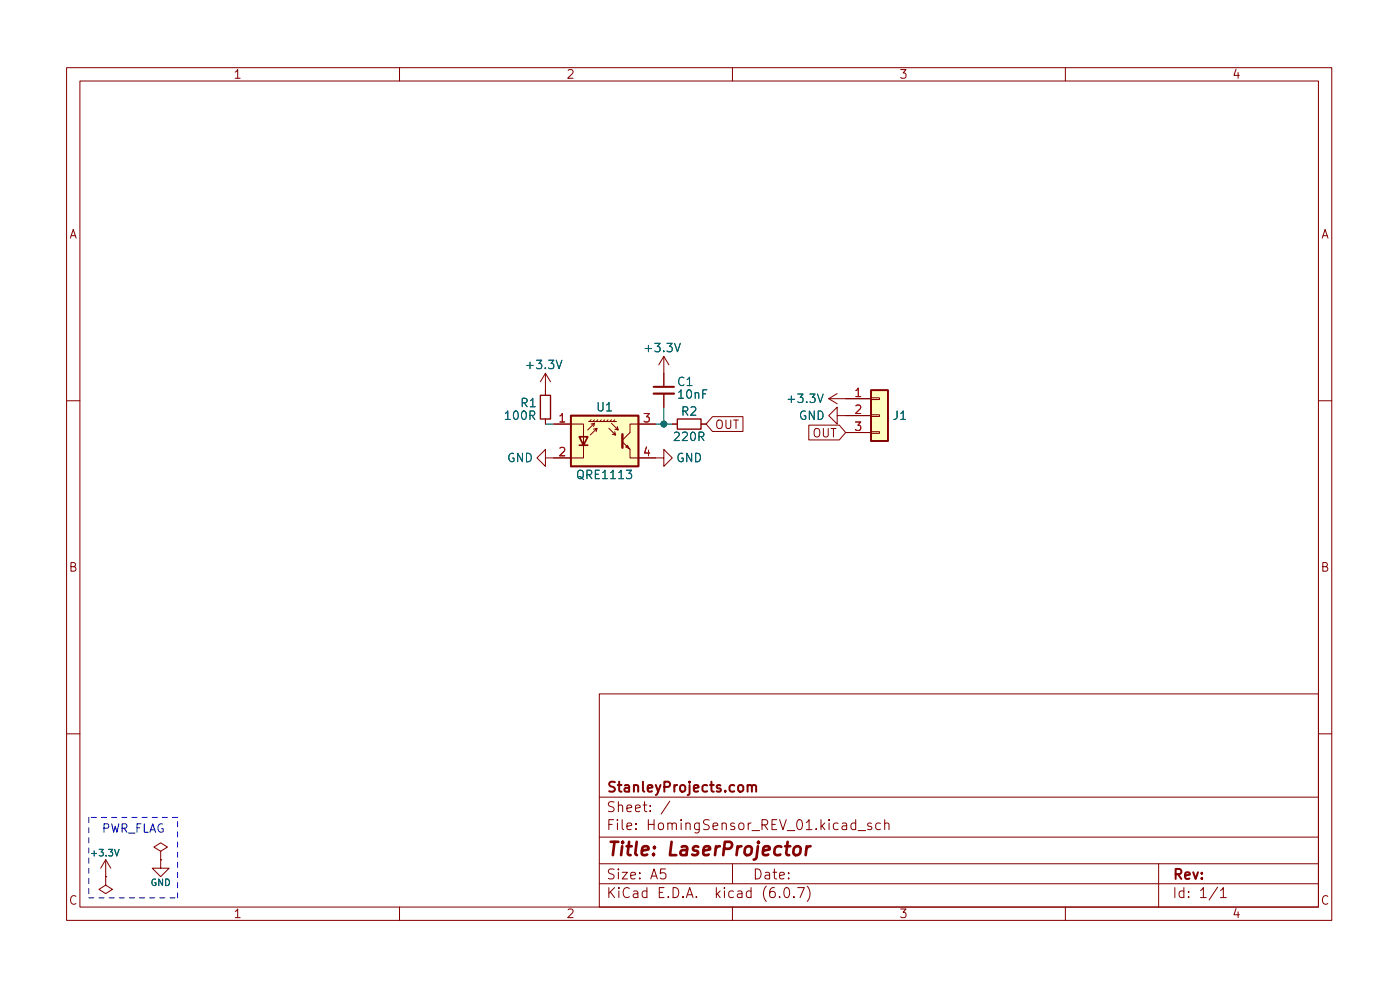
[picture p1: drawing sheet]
<svg xmlns="http://www.w3.org/2000/svg" width="210mm" height="148mm" viewBox="0 0 210 148" stroke-linecap="round" stroke-linejoin="round" font-family="sans-serif">
<g fill="none" stroke="#840000" stroke-width=".15">
<path d="M10 10.2h190v128h-190zM12 12.2h186v124h-186zM60 10.2v2M110 10.2v2M160 10.2v2M81.9 56v3.3M81.9 56l-.7 1.3M81.9 56l.8 1.3M99.7 53.5l-.8 1.3M99.7 53.5v4.6M99.7 59.1v2M99.7 53.5l.8 1.3"/>
<path d="M124.5 59.9l1.2 .7M124.5 59.9h6.3M125.7 59.1l-1.2 .8M130.8 59.7h1.3v.3h-1.3zM10 60.2h2M81.9 62.9v.8M83.2 63.7h4.4v5h-5.7v1.3l-1.3-1.3 1.3-1.2v1.2M88.4 63.3h4.2M88.8 63.7l.5-.2-1 1M88.8 63l-.3 .3M89.2 64.4l.5-.1-1.1 1M89.3 63l-.3 .3"/>
<path d="M89.3 63.5l-.1 .5M89.7 64.3l-.2 .5M89.8 63l-.3 .3M90.3 63l-.3 .3M90.8 63l-.2 .3M91.3 63l-.2 .3M91.4 64.3l1.1 1-.2-.5M91.8 63.5l1 1-.1-.5M91.8 63l-.2 .3M91.9 65.2l.6 .1M92.3 63l-.2 .3M92.3 64.4l.5 .1"/>
<path d="M93.5 66.3l1.1 1.2v1.2h5.1v-1.2l1.3 1.2-1.3 1.3v-1.3M94 67.1l.2-.3 .3 .5zM98.4 63.7h-3.8v1.2l-1.1 1.2M101 63.7h.7M105.3 63.7h.7M107 62.5h4.6v2.3h-4.6l-1-1.1zM121.5 63.8h4.5l1 1.1-1 1.1h-4.5zM125.7 62.4v-1.3l-1.2 1.3 1.2 1.3v-1.3h5.1M127 64.9h3.8M130.8 64.8h1.3v.3h-1.3zM130.8 62.3h1.3v.2h-1.3zM198 60.2h2"/>
<path d="M10 110.2h2M90 104.2h108v32h-108zM90 119.7h108M198 110.2h2M15.9 131.6v1.3l1 .6-1 .6-1-.6 1-.6M15.9 131.6h.1M15.9 129.1l-.8 1.2M15.9 129.1v2.5M15.9 129.1l.7 1.2M24.1 127.8l1-.6-1-.7-1 .7 1 .6v1.3M24.1 129.1h.1M24.1 129.1v1.2h1.3l-1.3 1.3-1.2-1.3h1.2"/>
<path d="M60 136.2v2M90 132.7h108M90 129.7h108M90 125.7h108M99.9 130.4h-.7v.8l.2-.2 .5 .1 .1 .2-.1 .5-.2 .1h-.3l-.2-.1M100.6 120.3l-1.3 1.9M110 136.2v2M110 129.7v3M117.1 134.6v.1M117.9 133.3l.3-.1a.94 .94 0 0 1 0 1.5h-.1a1 1 0 0 1-.2-1.4zM119.2 134.6v.1M119.8 133.2h1l-.6 1.5"/>
<path d="M121.2 133a1.72 1.72 0 0 1 0 2.3M128.9 124.7h1.1M130.9 123.6l-.4-.1-.2 .3 .1 .2 .5 .1v.4h-.6M132.2 123.6l-.4-.1-.3 .3v.5l.2 .2h.5M132.9 123.7a.37 .37 0 0 1 .6 .1v.7M132.9 123v1.5M160 136.2v2M174 129.7v6.5M182.9 133.2l-1.3 1.9M183.3 133.7l.4-.5v1.5M183.3 134.7h.9"/>
</g>
<path d="M119.3 127.2a.52 .52 0 0 1 .6-.2 .52 .52 0 0 1 .4 .4l-.1 .6a.55 .55 0 0 1-.5 .4 .55 .55 0 0 1-.6-.4zM121.2 127l-.2 1.4M121.7 127a.59 .59 0 0 0-.6 .4" fill="none" stroke="#840000" stroke-width=".4"/>
<path d="M98.2 58.1h3M112.3 118a.37 .37 0 0 1 .6 .1v.7M112.3 117.8v1M112.9 118.1l.2-.3 .4 .1 .1 .9" fill="none" stroke="#840000" stroke-width=".3"/>
<path d="M81.2 59.3h1.5v3.6h-1.5zM101.7 62.9h3.6v1.5h-3.6z" fill="none" stroke="#840000" stroke-width=".2"/>
<g fill="#ffffc2" stroke="#ffffc2" stroke-width=".15">
<path d="M85.7 62.4h10.2v7.6h-10.2z"/>
<path d="M130.8 58.6h2.5v7.6h-2.5z"/>
</g>
<path d="M130.8 58.6h2.5v7.6h-2.5zM85.7 62.4h10.2v7.6h-10.2zM87 65.6h1.3l-.7 1.2zM87 66.8h1.3" fill="none" stroke="#840000" stroke-width=".25"/>
<path d="M93.5 65.2v2" fill="none" stroke="#840000" stroke-width=".36"/>
<path d="M98.2 59.1h3" fill="none" stroke="#840000" stroke-width=".33"/>
<path d="M13.3 122.7v12.1M13.3 134.8h13.4M26.7 134.8v-12.1M26.7 122.7h-13.4" fill="none" stroke="#0000c2" stroke-width=".15" stroke-dasharray=".8 .8"/>
<path d="M81.9 63.7h1.3M98.4 63.7h2.6M99.7 61.1v2.6" fill="none" stroke="#009600" stroke-width=".15"/>
<circle cx="99.7" cy="63.7" r=".46" fill="#009600" stroke="#009600" stroke-width=".15"/>
<text font-size="2.8" fill="#840000" x="91" y="128.5">Title: LaserProjector</text>
<g font-size="2.1" fill="#840000">
<text x="91" y="118.9">StanleyProjects.com</text>
<text x="91" y="124.6">File: HomingSensor_REV_01.kicad_sch</text>
<text x="91" y="121.9">Sheet: /</text>
<text x="91" y="134.8">KiCad E.D.A. kicad (6.0.7)</text>
<text x="91" y="132">Size: A5</text>
<text x="113" y="132">Date:</text>
<text x="176" y="132">Rev:</text>
<text x="176" y="134.8">Id: 1/1</text>
</g>
<g font-size="1.8" fill="#840000">
<text x="35" y="11.8">1</text>
<text x="85" y="11.8">2</text>
<text x="135" y="11.8">3</text>
<text x="185" y="11.8">4</text>
<text x="10.3" y="35.8">A</text>
<text x="198.4" y="35.8">A</text>
<text x="107.3" y="64.4">OUT</text>
<text x="122" y="65.7">OUT</text>
<text x="10.3" y="85.8">B</text>
<text x="198.4" y="85.8">B</text>
<text x="10.3" y="135.8">C</text>
<text x="35" y="137.8">1</text>
<text x="85" y="137.8">2</text>
<text x="135" y="137.8">3</text>
<text x="185" y="137.8">4</text>
<text x="198.4" y="135.8">C</text>
</g>
<g font-size="1.8" fill="#006464">
<text x="97.1" y="52.9">+3.3V</text>
<text x="79.3" y="55.4">+3.3V</text>
<text x="101.8" y="57.9">C1</text>
<text x="101.9" y="59.9">10nF</text>
<text x="76" y="63">100R</text>
<text x="78.2" y="61.1">R1</text>
<text x="89.7" y="61.8">U1</text>
<text x="102.4" y="62.4">R2</text>
<text x="118.6" y="60.5">+3.3V</text>
<text x="120" y="63">GND</text>
<text x="134.2" y="63">J1</text>
<text x="76.1" y="69.4">GND</text>
<text x="86.9" y="71.9">QRE1113</text>
<text x="101.4" y="66.2">220R</text>
<text x="101.5" y="69.4">GND</text>
</g>
<g font-size="1.8" fill="#a90000">
<text x="128.4" y="59.6">1</text>
<text x="84" y="63.4">1</text>
<text x="96.7" y="63.4">3</text>
<text x="128.4" y="62.1">2</text>
<text x="128.4" y="64.7">3</text>
<text x="84" y="68.5">2</text>
<text x="96.7" y="68.5">4</text>
</g>
<text font-size="1.8" fill="#0000c2" x="15.2" y="125">PWR_FLAG</text>
<g font-size="1.4" fill="#006464">
<text x="13.9" y="128.5">+3.3V</text>
<text x="22.6" y="133">GND</text>
</g>
</svg>
